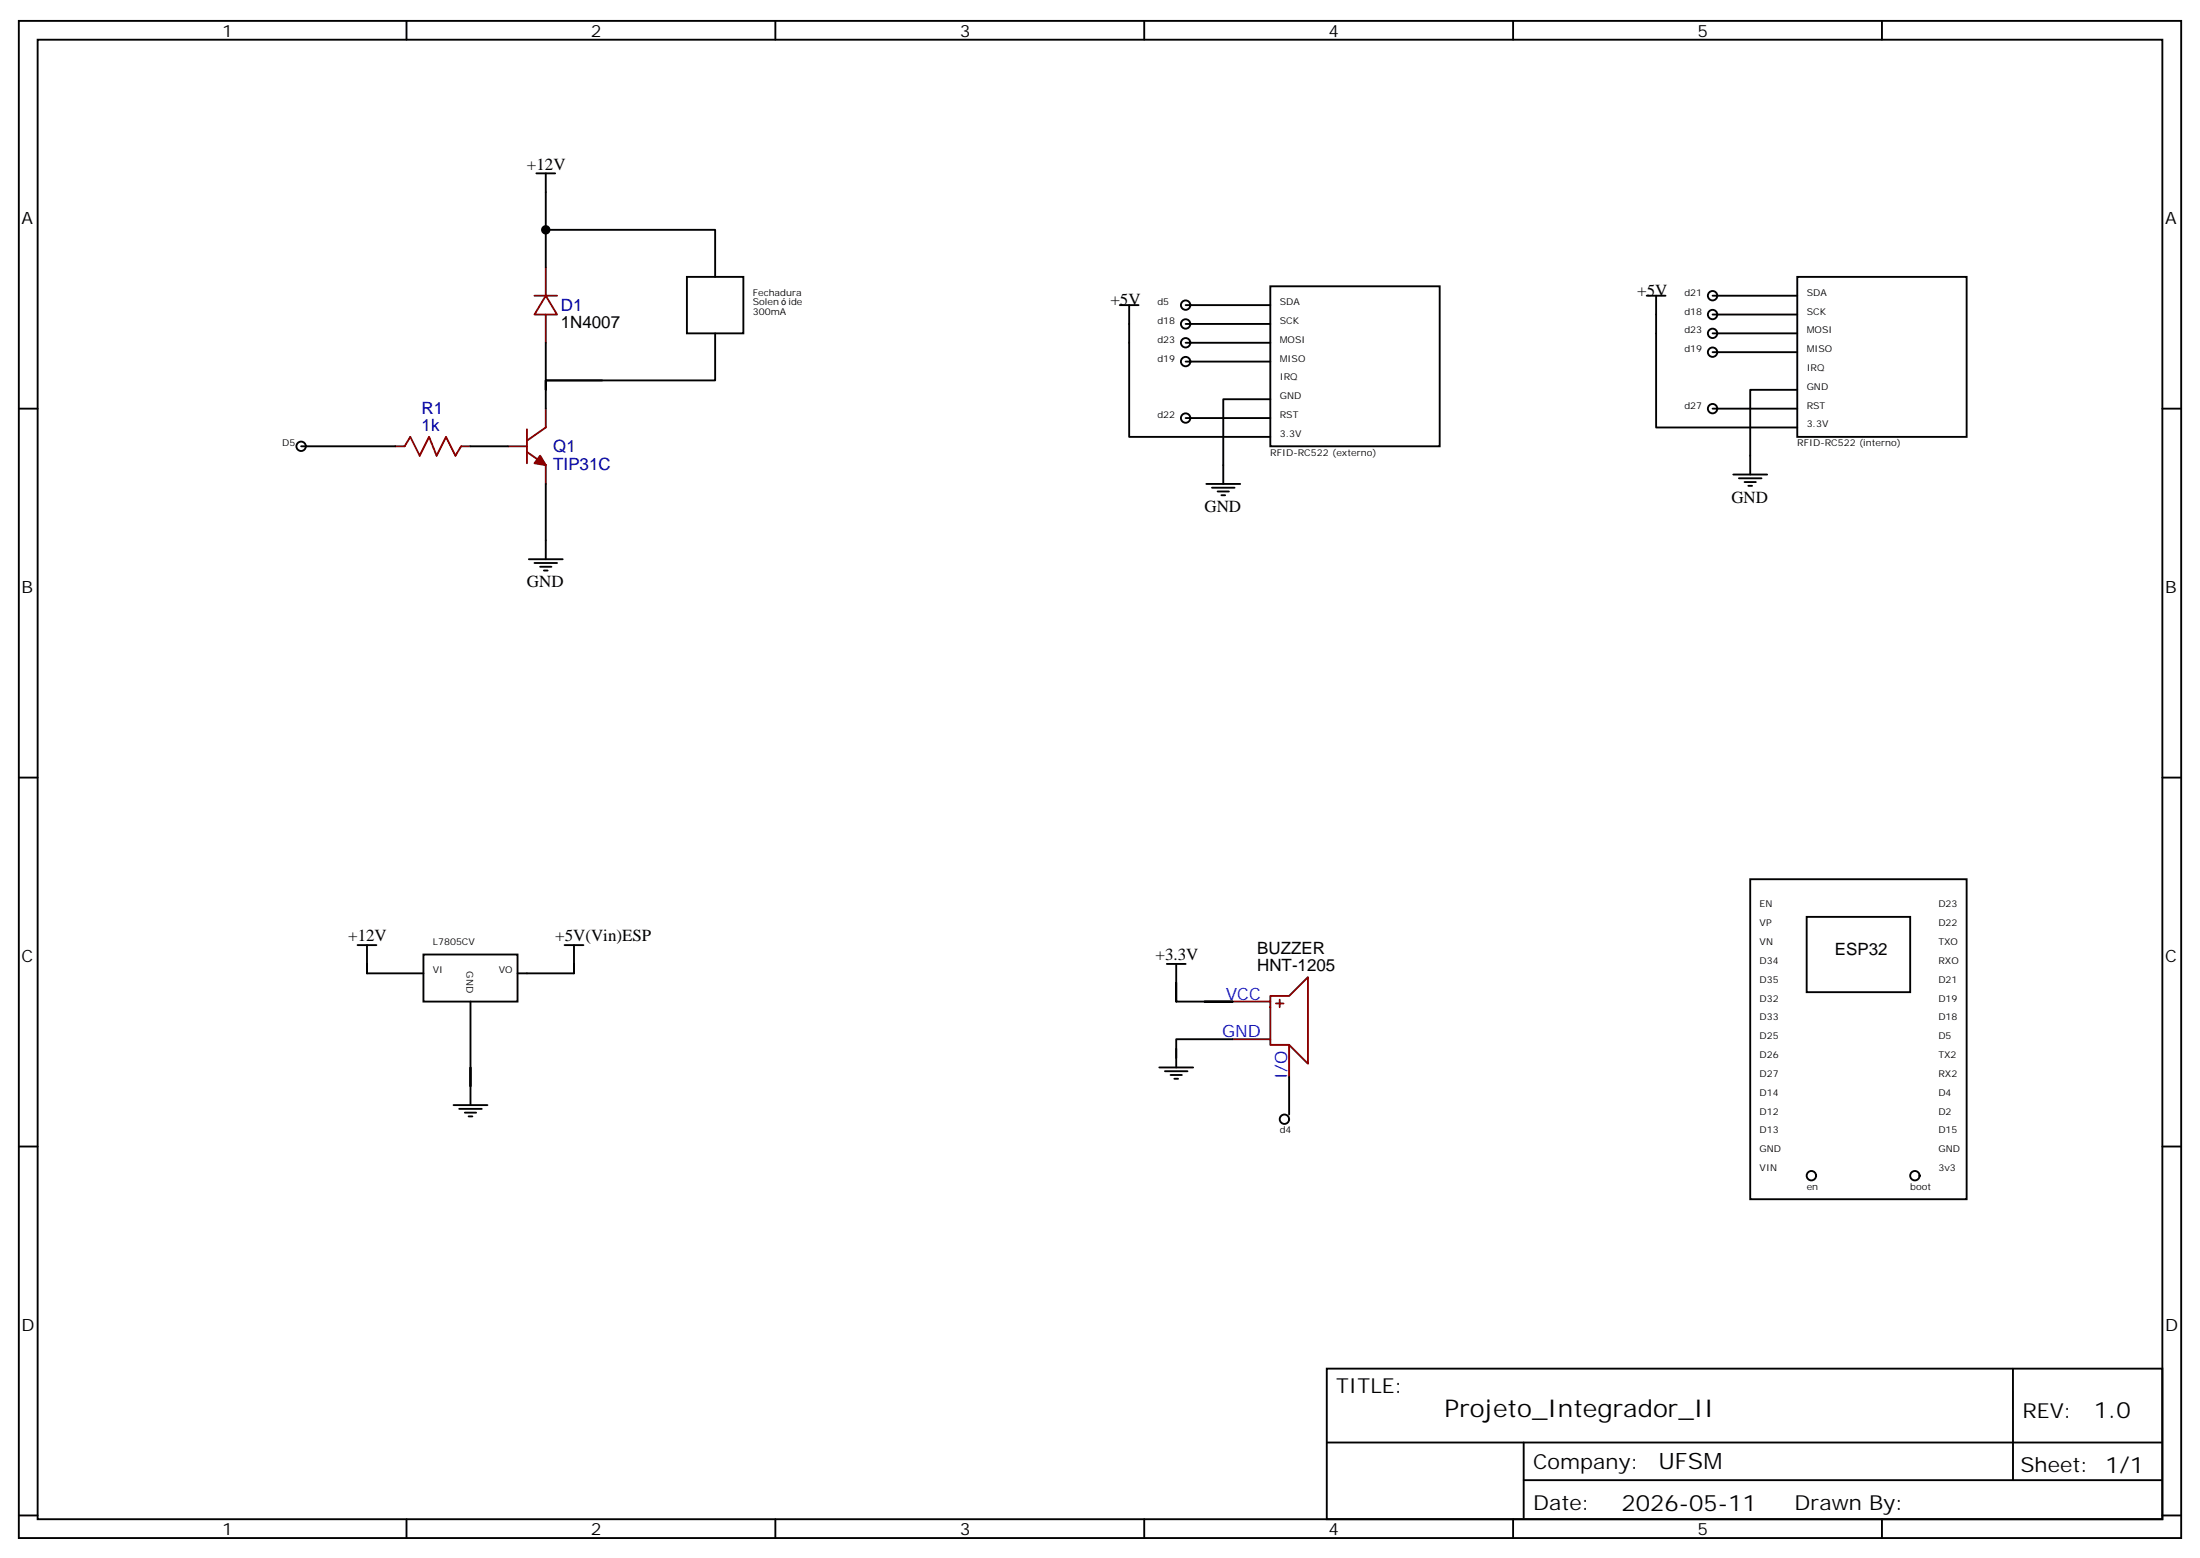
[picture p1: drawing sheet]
<svg xmlns="http://www.w3.org/2000/svg" width="412mm" height="292mm" viewBox="0 0 412 292" stroke-linecap="round" stroke-linejoin="round" font-family="sans-serif">
<g fill="none" stroke="#000" stroke-width=".35">
<path d="M3.5 3.9h405.4v284.4h-405.4zM7.1 7.4h398.2v277.3h-398.2zM76.2 3.9v3.5M145.3 3.9v3.5M214.5 3.9v3.5M283.6 3.9v3.5M352.8 3.9v3.5M100.5 32.5h3.6M102.3 32.5v17.6M102.3 43.1h31.8v8.8M128.8 51.9h10.5v10.6h-10.5zM209.9 57.2h3.5"/>
<path d="M211.7 57.2v24.7h26.4M222.2 57.2h15.9M238.1 53.7h31.8v29.9h-31.8zM308.7 55.4h3.5M310.4 55.4v24.7h26.5M321 55.4h15.9M321 58.9h15.9M336.9 51.9h31.8v30h-31.8zM3.5 76.6h3.6M112.9 71.3h-10.6v5.3M134.1 62.5v8.8h-31.8v-7.1M222.2 60.7h15.9"/>
<path d="M222.2 64.2h15.9M222.2 67.8h15.9M222.2 78.4h15.9M238.1 74.8h-8.8v15.9M321 76.6h15.9M321 66h15.9M321 62.5h15.9M336.9 73.1h-8.8v15.8M405.3 76.6h3.6M56.4 83.6h17.7M88.2 83.6h7M102.3 90.7v14.1"/>
<path d="M226.1 90.7h6.4M227.2 91.4h4.2M228.2 92.1h2.2M229 92.8h.7M324.9 88.9h6.4M326 89.6h4.2M327 90.3h2.1M327.7 91.1h.7M99.1 104.8h6.4M100.2 105.5h4.2M101.2 106.2h2.2M102 106.9h.7"/>
<path d="M3.5 145.7h3.6M405.3 145.7h3.6M67 177.1h3.6M68.8 177.1v3.6M79.4 178.9h17.6v8.8h-17.6zM105.8 177.1h3.6M107.6 177.1v3.6M328.1 164.8h40.6v60h-40.6zM338.7 171.8h19.4v14.1h-19.4zM68.8 182.4v-1.7v1.7h10.6M88.2 187.7v15.9v-3.5M97 182.4h10.6v-1.7v1.7"/>
<path d="M218.7 180.7h3.5M220.5 187.7v-3.5v3.5h10.6h-5.3M220.5 180.7v3.5M220.5 196.5v3.6M231.1 194.8h-10.6v3.5M3.5 214.9h3.6M85 207.1h6.4M86.1 207.8h4.2M87.1 208.5h2.2M87.8 209.2h.7M88.2 203.6v3.5M217.3 200.1h6.4"/>
<path d="M218.4 200.8h4.2M219.4 201.5h2.1M220.1 202.2h.7M241.7 201.8v7.1M405.3 214.9h3.6M248.7 256.5h156.6v28.2h-156.6zM377.3 256.5v20.9M248.7 270.4h156.5M285.6 277.4h119.6M285.6 270.4v14.1M3.5 284h3.6M76.2 284.7v3.6"/>
<path d="M145.3 284.7v3.6M214.5 284.7v3.6M283.6 284.7v3.6M352.8 284.7v3.6M405.3 284h3.6"/>
<circle cx="222.3" cy="57.2" r=".88"/>
<circle cx="321" cy="58.9" r=".88"/>
<circle cx="321" cy="55.4" r=".88"/>
<circle cx="222.3" cy="67.8" r=".88"/>
<circle cx="222.3" cy="78.4" r=".88"/>
<circle cx="222.3" cy="60.7" r=".88"/>
<circle cx="222.3" cy="64.2" r=".88"/>
<circle cx="321" cy="66" r=".88"/>
<circle cx="321" cy="76.6" r=".88"/>
<circle cx="321" cy="62.5" r=".88"/>
<circle cx="56.4" cy="83.6" r=".88"/>
<circle cx="240.8" cy="209.8" r=".88"/>
<circle cx="339.5" cy="220.3" r=".88"/>
<circle cx="359" cy="220.3" r=".88"/>
</g>
<g fill="none" stroke="#870000" stroke-width=".35">
<path d="M100.2 55.4h4.2M102.3 55.4l2.1 3.5h-4.2zM102.3 50.1v5.3M102.3 58.9v5.3M102.3 76.6v3.5l-3.5 2.5M74.1 83.6h1.7M86.4 83.6h1.8M95.2 83.6h3.6M98.8 84.7l3.5 2.5v3.5M98.8 80.5v6.3M231.1 194.8h7M231.1 187.7h7"/>
<path d="M238.1 186.7h3.6l3.5-3.6v16.3l-3.5-3.6h-3.6zM239.2 188.1h1.4M239.9 187.4v1.4M241.7 195.8v6"/>
</g>
<path d="M101.2 85.4l1.1 1.8-2.1-.4z" fill="#870000" stroke="#870000" stroke-width=".35"/>
<path d="M75.8 83.6l1.1-1.7 1.8 3.5 1.7-3.5 1.4 3.5 1.8-3.5 1.8 3.5 1-1.8" fill="none" stroke="#a10000" stroke-width=".35"/>
<circle cx="102.3" cy="43.1" r=".88" fill="#000"/>
<text font-size="4.6" x="270.8" y="265.5">Projeto_Integrador_II</text>
<g font-size="4.2">
<text x="392.5" y="265.8">1.0</text>
<text x="310.9" y="275.3">UFSM</text>
<text x="304" y="283.1">2026-05-11</text>
</g>
<g font-size="3.9">
<text x="250.5" y="261.1">TITLE:</text>
<text x="379.1" y="265.8">REV:</text>
<text x="287.4" y="275.3">Company:</text>
<text x="378.7" y="275.9">Sheet: 1/1</text>
<text x="287.4" y="283">Date:</text>
<text x="336.4" y="283.1">Drawn By:</text>
</g>
<g font-size="3.2">
<text x="41.6" y="6.9">1</text>
<text x="110.8" y="6.9">2</text>
<text x="179.9" y="6.9">3</text>
<text x="249.1" y="6.9">4</text>
<text x="318.2" y="6.9">5</text>
<text x="98.8" y="31.8">+12V</text>
<text x="4.1" y="42">A</text>
<text x="405.9" y="42">A</text>
<text x="208.1" y="57.2">+5V</text>
<text x="306.9" y="55.4">+5V</text>
<text x="105.1" y="61.5">1N4007</text>
<text x="225.8" y="96">GND</text>
<text x="324.6" y="94.2">GND</text>
<text x="4.1" y="111.2">B</text>
<text x="98.8" y="110.1">GND</text>
<text x="405.9" y="111.2">B</text>
<text x="65.3" y="176.4">+12V</text>
<text x="104.1" y="176.4">+5V(Vin)ESP</text>
<text x="216.6" y="179.9">+3.3V</text>
<text x="235.7" y="178.9">BUZZER</text>
<text x="344" y="178.9">ESP32</text>
<text x="4.1" y="180.3">C</text>
<text x="235.7" y="182.1">HNT-1205</text>
<text x="405.9" y="180.3">C</text>
<text x="4.1" y="249.4">D</text>
<text x="405.9" y="249.4">D</text>
<text x="41.6" y="287.7">1</text>
<text x="110.8" y="287.7">2</text>
<text x="179.9" y="287.7">3</text>
<text x="249.1" y="287.7">4</text>
<text x="318.2" y="287.7">5</text>
</g>
<g font-size="3.2" fill="#000080">
<text x="105.1" y="58.3">D1</text>
<text x="79" y="77.6">R1</text>
<text x="79" y="80.8">1k</text>
<text x="103.7" y="88">TIP31C</text>
<text x="103.7" y="84.8">Q1</text>
</g>
<g font-size="3.2" fill="#00f">
<text x="229.8" y="187.4">VCC</text>
<text x="229.1" y="194.4">GND</text>
<text x="241.3" y="202.2" transform="rotate(-90 241.3 202.2)">I/O</text>
</g>
<g font-size="1.8">
<text x="141.1" y="55.4">Fechadura</text>
<text x="141.1" y="57.2">Solen</text>
<text x="141.1" y="58.9">300mA</text>
<text x="147.8" y="57.2">ide</text>
<text x="217" y="57.2">d5</text>
<text x="239.9" y="57.2">SDA</text>
<text x="315.7" y="58.9">d18</text>
<text x="315.7" y="55.4">d21</text>
<text x="338.7" y="58.9">SCK</text>
<text x="338.7" y="55.4">SDA</text>
<text x="217" y="60.7">d18</text>
<text x="217" y="64.2">d23</text>
<text x="239.9" y="60.7">SCK</text>
<text x="239.9" y="64.2">MOSI</text>
<text x="315.7" y="62.5">d23</text>
<text x="338.7" y="62.5">MOSI</text>
<text x="217" y="67.8">d19</text>
<text x="239.9" y="67.8">MISO</text>
<text x="239.9" y="71.3">IRQ</text>
<text x="315.7" y="66">d19</text>
<text x="338.7" y="69.5">IRQ</text>
<text x="338.7" y="66">MISO</text>
<text x="239.9" y="74.8">GND</text>
<text x="315.7" y="76.6">d27</text>
<text x="338.7" y="76.6">RST</text>
<text x="338.7" y="73.1">GND</text>
<text x="52.9" y="83.6">D5</text>
<text x="217" y="78.4">d22</text>
<text x="239.9" y="78.4">RST</text>
<text x="239.9" y="81.9">3.3V</text>
<text x="336.9" y="83.6">RFID-RC522 (interno)</text>
<text x="338.7" y="80.1">3.3V</text>
<text x="238.1" y="85.4">RFID-RC522 (externo)</text>
<text x="329.8" y="173.6">VP</text>
<text x="329.8" y="170.1">EN</text>
<text x="363.4" y="170.1">D23</text>
<text x="363.4" y="173.6">D22</text>
<text x="81.1" y="177.1">L7805CV</text>
<text x="329.8" y="177.1">VN</text>
<text x="363.4" y="177.1">TXO</text>
<text x="81.1" y="182.4">VI</text>
<text x="87.5" y="182" transform="rotate(90 87.5 182)">GND</text>
<text x="93.5" y="182.4">VO</text>
<text x="329.8" y="180.7">D34</text>
<text x="329.8" y="184.2">D35</text>
<text x="363.4" y="184.2">D21</text>
<text x="363.4" y="180.7">RXO</text>
<text x="329.8" y="187.7">D32</text>
<text x="329.8" y="191.2">D33</text>
<text x="363.4" y="191.2">D18</text>
<text x="363.4" y="187.7">D19</text>
<text x="329.8" y="194.8">D25</text>
<text x="363.4" y="194.8">D5</text>
<text x="329.8" y="201.8">D27</text>
<text x="329.8" y="198.3">D26</text>
<text x="363.4" y="198.3">TX2</text>
<text x="363.4" y="201.8">RX2</text>
<text x="329.8" y="205.4">D14</text>
<text x="329.8" y="208.9">D12</text>
<text x="363.4" y="208.9">D2</text>
<text x="363.4" y="205.4">D4</text>
<text x="239.9" y="212.4">d4</text>
<text x="329.8" y="212.4">D13</text>
<text x="329.8" y="215.9">GND</text>
<text x="363.4" y="215.9">GND</text>
<text x="363.4" y="212.4">D15</text>
<text x="329.8" y="219.5">VIN</text>
<text x="363.4" y="219.5">3v3</text>
<text x="338.7" y="223">en</text>
<text x="358.1" y="223">boot</text>
</g>
</svg>
